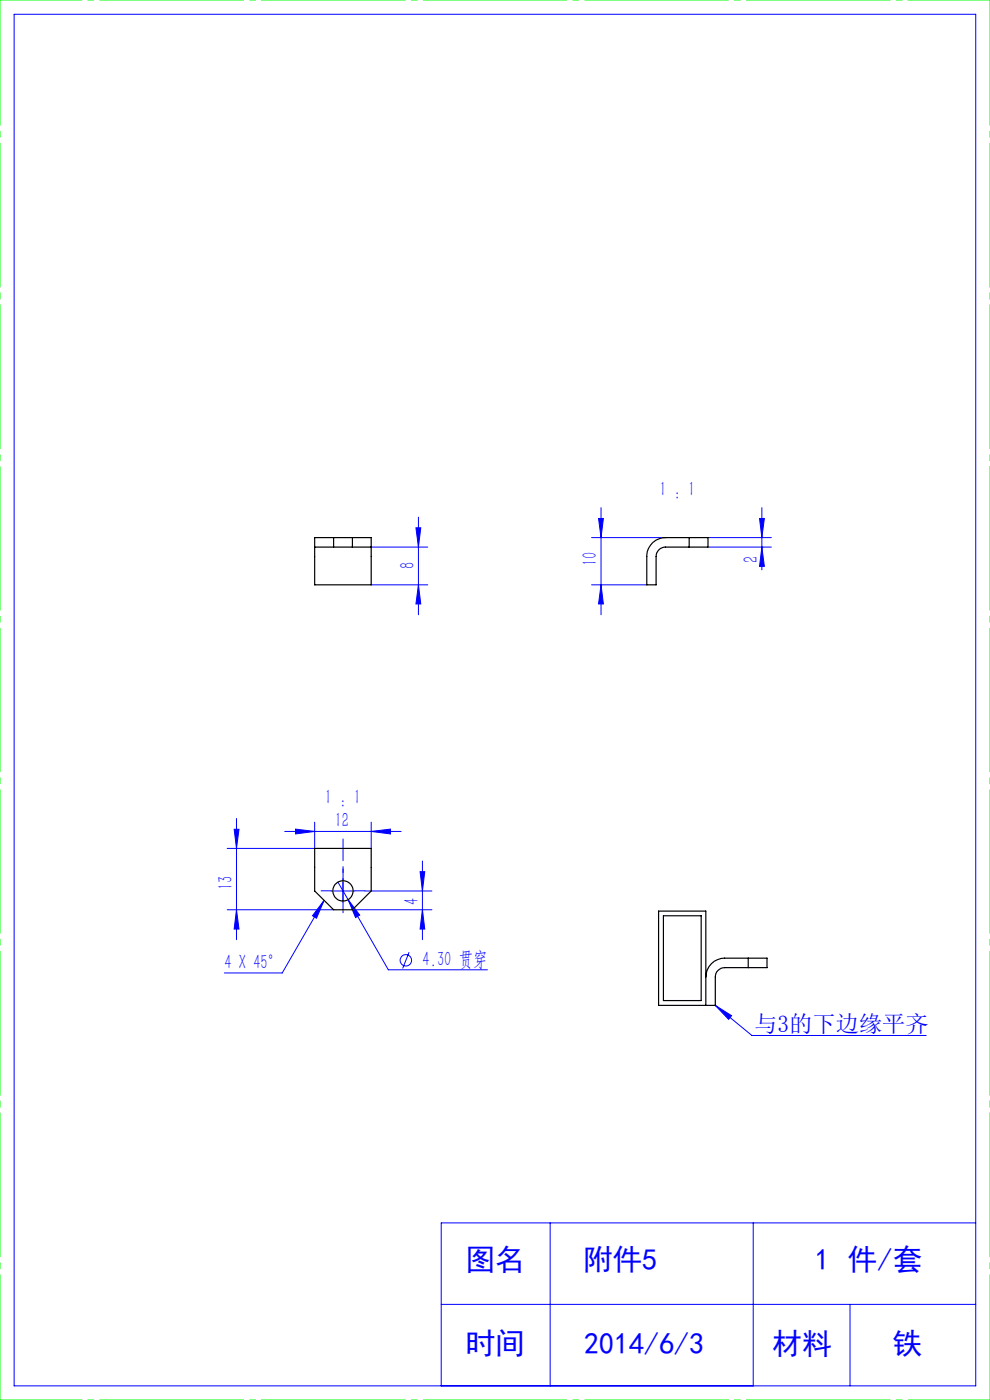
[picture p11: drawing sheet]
<svg xmlns="http://www.w3.org/2000/svg" width="210mm" height="297mm" viewBox="0 0 210 297" stroke-linecap="round" stroke-linejoin="round" font-family="sans-serif">
<g fill="none" stroke="#00f" stroke-width=".21">
<path d="M3 3h204v291h-204zM78.7 116.1h12M88.2 112h1.1l-.5 4.1zM88.8 109.7v20.7M125.5 114h15.7M127 110h1l-.5 4zM127.5 107.7v22.7M150.2 116.1h13.4M150.2 114h13.4M161.1 110h1l-.5 4zM161.6 116.1l.5 4.1h-1zM161.6 107.7v13.2"/>
<path d="M78.7 124.1h12M88.8 124.1l.5 4h-1.1zM125.5 124.1h11.7M127.5 124.1l.5 4h-1zM49.7 175.9h1l-.5 4.1zM50.2 173.6v25.8M60.4 176.4h24.7M62.7 175.9l4 .5-4 .5zM66.7 174.4v5.6h-18.5M78.7 176.4l4.1-.5v1zM78.7 174.4v5.6M48.2 193h22.6"/>
<path d="M50.2 193l.5 4.1h-1zM68.8 191l-1.7 3.8-.8-.5zM68.8 191l-8.9 15.4h-12.3M70.2 189h5M71.7 187.1l2.1 3.7M72.7 186.5v5M73.8 190.8l2.5 3.3-.9 .6zM73.8 190.8l8.6 14.9h21M74.8 193h16.8M77.4 189h14.2M89.1 184.9h1l-.5 4.1zM89.6 193l.5 4.1h-1z"/>
<path d="M89.6 182.7v16.7M86.8 202l-1.4 3.5M151.7 213.3l3.5 2.2-.6 .7zM151.7 213.3l7.8 6.4h37M116.7 259.4v34.6M159.8 259.4v34.6M207 259.4h-113.4v34.6M93.6 276.7h113.4M180.3 276.7v17.3"/>
<circle cx="86.1" cy="203.7" r="1.22"/>
</g>
<path d="M70.3 189h-2.2M72.8 186.5v-2.2M72.8 191.5v2.1M75.3 189h2.1" fill="none" stroke="#00f" stroke-width=".21" stroke-dasharray="30.5 1.3 1.3 1.3"/>
<path d="M72.8 178v13" fill="none" stroke="#00f" stroke-width=".21" stroke-dasharray="30.5 1.3 1.3 1.3" stroke-dashoffset="25.9"/>
<path d="M0 0h210M0 297h210" fill="none" stroke="#0f0" stroke-width=".21" stroke-dasharray="30.5 1.3 1.3 1.3" stroke-dashoffset="13.1"/>
<path d="M210 0v297M0 297v-297" fill="none" stroke="#0f0" stroke-width=".21" stroke-dasharray="30.5 1.3 1.3 1.3" stroke-dashoffset="3.9"/>
<g fill="#00f">
<path d="M151.7 213.3l3.5 2.2-.6 .7z"/>
<path d="M78.7 176.4l4.1-.5v1zM62.7 175.9l4 .5-4 .5z"/>
<path d="M73.8 190.8l1.6 3.9 .9-.6zM68.8 191l-1.7 3.8-.8-.5z"/>
<path d="M88.8 124.1l.5 4h-1.1zM88.2 112h1.1l-.5 4.1zM127.5 124.1l.5 4h-1zM127 110h1l-.5 4z"/>
<path d="M161.1 110h1l-.5 4zM161.6 116.1l.5 4.1h-1zM49.7 175.9h1l-.5 4.1zM50.2 193l.5 4.1h-1zM89.1 184.9h1l-.5 4.1zM89.6 193l.5 4.1h-1z"/>
</g>
<g fill="none" stroke="#000" stroke-width=".25">
<path d="M66.7 116.1v8h12v-8M66.7 116.1h12M66.7 116.1v-2.1h12v2.1M70.8 114v2.1M74.8 114v2.1M138.4 115.2l.8-.6 1.5-.5 9.5-.1v2.1h-9a2.04 2.04 0 0 0-2 2v6h-2v-6a3.8 3.8 0 0 1 1.2-2.9zM146.2 114v2.1M66.7 180h12v9l-3.9 4h-4l-4.1-4zM140.7 194.3h8v18h-8zM149.7 207.3a4 4 0 0 1 4-4h9v2h-9a1.99 1.99 0 0 0-2 2v6h-12v-20h10v20M158.7 203.3v2"/>
<circle cx="72.8" cy="189" r="2.15"/>
</g>
<g font-size="6.3" fill="#00f">
<text x="98.7" y="269.5">图名</text>
<text x="123.6" y="269.5">附件5</text>
<text x="172.8" y="269.5">1 件/套</text>
<text x="98.7" y="287.3">时间</text>
<text x="123.9" y="287.3">2014/6/3</text>
<text x="163.8" y="287.3">材料</text>
<text x="189.3" y="287.3">铁</text>
</g>
<text font-size="4.9" fill="#00f" x="160" y="218.9">与3的下边缘平齐</text>
<g font-size="4.4" fill="#00f">
<text x="139.9" y="105.1">1 : 1</text>
<text x="160.8" y="119.3" transform="rotate(-90 160.8 119.3)">2</text>
<text x="87.9" y="120.8" transform="rotate(-90 87.9 120.8)">8</text>
<text x="126.6" y="120.1" transform="rotate(-90 126.6 120.1)">10</text>
<text x="68.9" y="170.6">1 : 1</text>
<text x="71" y="175.5">12</text>
<text x="49.3" y="188.9" transform="rotate(-90 49.3 188.9)">13</text>
<text x="88.7" y="191.9" transform="rotate(-90 88.7 191.9)">4</text>
<text x="47.6" y="205.5">4 X 45°</text>
<text x="89.6" y="205">4.30 贯穿</text>
</g>
</svg>
